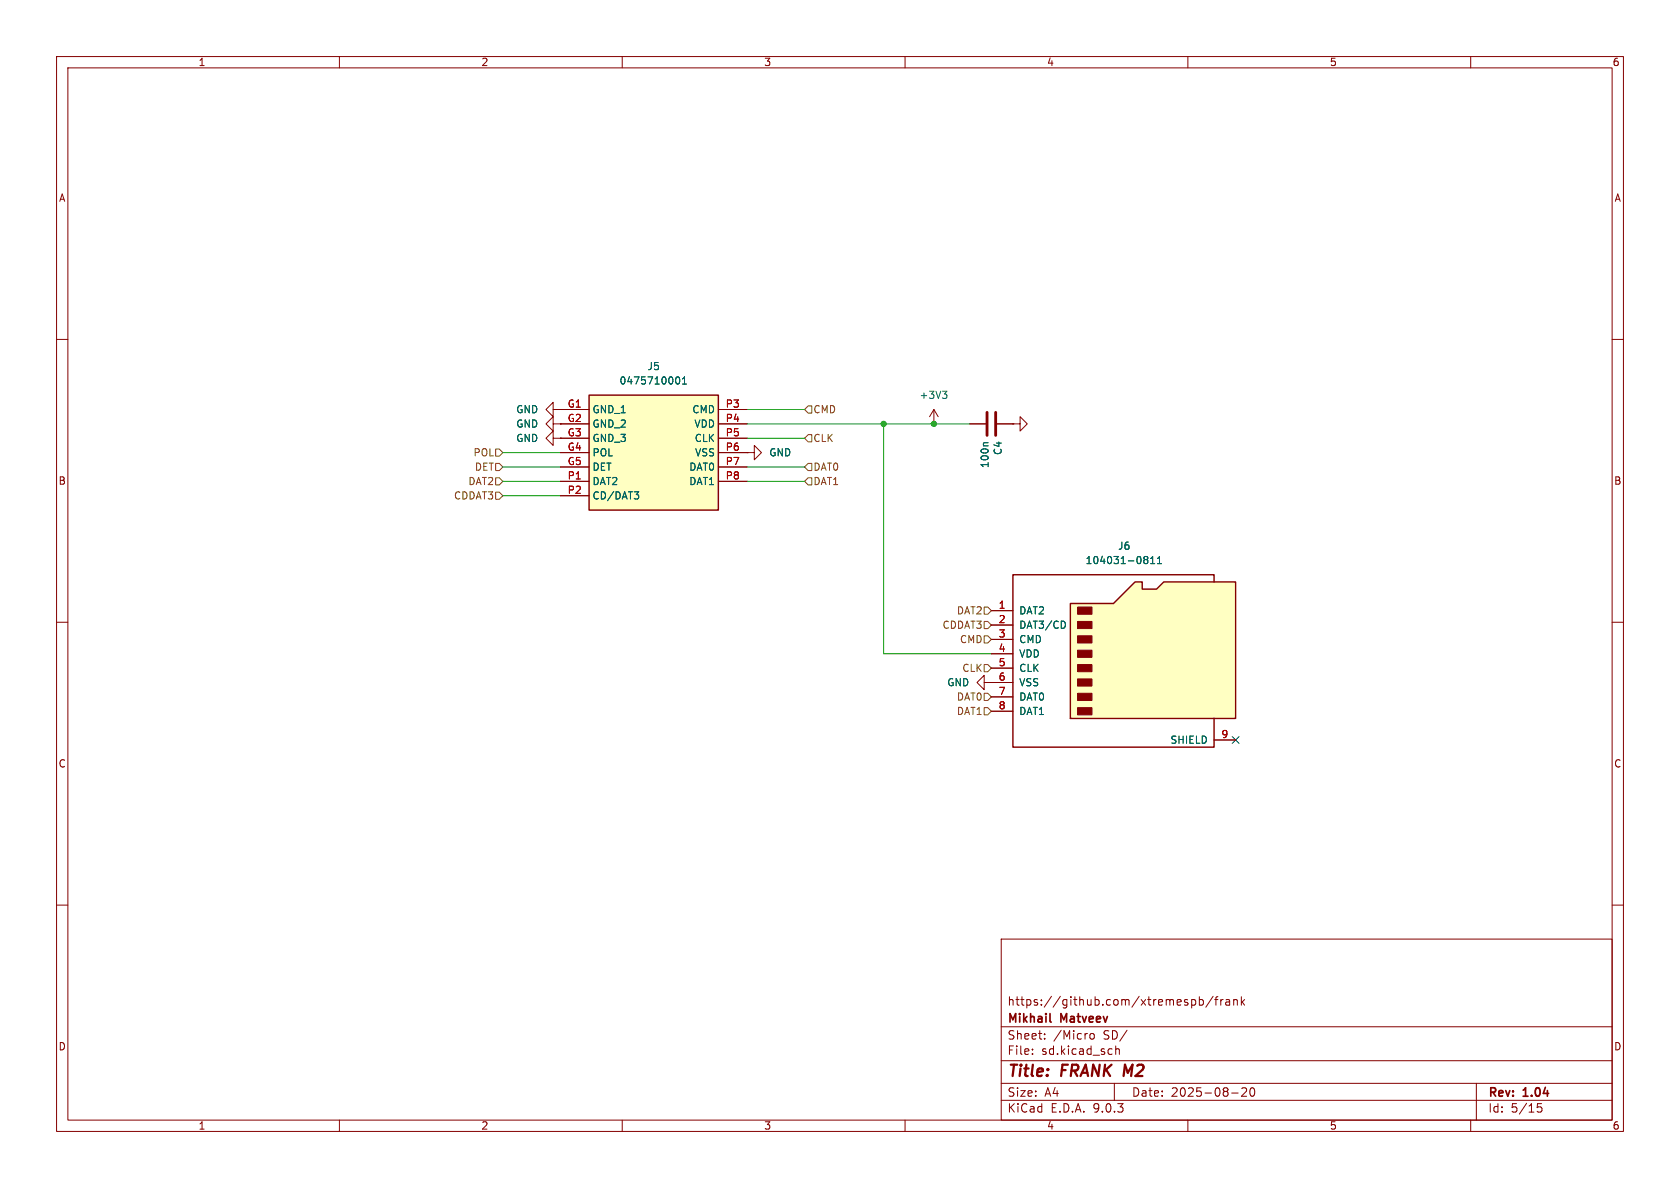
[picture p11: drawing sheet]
<svg xmlns="http://www.w3.org/2000/svg" width="297mm" height="210mm" viewBox="0 0 297 210" stroke-linecap="round" stroke-linejoin="round" font-family="sans-serif">
<g fill="none" stroke="#840000" stroke-width=".18">
<path d="M10 10h277v190h-277zM12 12h273v186h-273zM60 10v2M110 10v2M160 10v2M210 10v2M260 10v2M10 60h2M165.1 74.9h.1M165.1 72.4l-.8 1.3M165.1 72.4l.8 1.3M165.1 72.4v2.5"/>
<path d="M179.1 74.9h1.2v-1.2l1.3 1.2-1.3 1.3v-1.3M179.1 74.9h.1M285 60h2M132.1 80h1.2v-1.3l1.3 1.3-1.3 1.3v-1.3M132.1 80h.1M10 110h2M285 110h2M174 120.7v-1.3l-1.3 1.3 1.3 1.2v-1.2h1.3M175.3 120.7h.1M10 160h2M177 166h108v32h-108zM210.7 176.8l.4-.1 .3 .3v.4l-.2 .2h-.5"/>
<path d="M212 176.8l.5-.1 .2 .3v.4l-.1 .2h-.6M212 176.2v1.5M214.5 176.1l-1.3 2M214.7 176.7h.6M215.3 176.2l-.3 .2v1.3M215.8 176.7v1M216.2 176.7l-.2 .1-.2 .2M216.7 176.8h.6l.1 .9M217.4 177.1h-.5a.29 .29 0 0 0-.2 .3 .29 .29 0 0 0 .2 .3l.5-.1M218.1 176.8l.2-.1 .4 .1v.9M218.1 176.7v1M219.5 176.2v1.5"/>
<path d="M219.6 177.1l.4 .6M220 176.7l-.5 .6M285 160h2M60 198v2M110 198v2M160 198v2M177 194.5h108M177 191.5h108M177 187.5h108M177 181.5h108M182.5 186.3v.1M182.5 185.5v.1"/>
<path d="M184.7 183.6v.1M184.7 182.8v.1M192.8 182.8l.4-.1 .3 .3v.4l-.3 .3-.4-.1-.1-.2v-.4zM197 191.5v3M197.2 184.9v1.5M197.2 185.5l.3-.1 .3 .1 .1 .9M210 198v2M217.7 193.2h1.2M219.5 192.4l.6-.1 .2 .1 .1 .3-.9 1.1h.9M221.1 192.4l.2-.1a.81 .81 0 0 1 .6 .6 .81 .81 0 0 1-.3 .8l-.1 .1a.81 .81 0 0 1-.4-1.4zM260 198v2M261 191.5v6.5"/>
<path d="M272.5 195.1h-.7l-.1 .7 .3-.1h.5l.1 .3-.1 .5-.2 .1-.6-.1"/>
</g>
<path d="M185.6 180.5l.2 .2" fill="none" stroke="#840000" stroke-width=".3"/>
<path d="M166.6 69.2h.8l-.4 .4M167.2 69.6l.2 .3v.3l-.2 .2" fill="none" stroke="#006464" stroke-width=".18"/>
<path d="M189.2 106.7h7.6l3.9-3.8h1.2v1.2h2.6l1.2-1.2h12.7v24.1h-29.2z" fill="#ffffc2"/>
<path d="M189.2 106.7h7.6l3.9-3.8h1.2v1.2h2.6l1.2-1.2h12.7v24.1h-29.2zM214.6 102.9v-1.3h-35.5v30.5h35.5v-5.1" fill="none" stroke="#840000" stroke-width=".25"/>
<g fill="#840000" stroke="#840000" stroke-width=".18">
<path d="M190.5 107.3h2.5v1.3h-2.5z"/>
<path d="M190.5 109.9h2.5v1.2h-2.5z"/>
<path d="M190.5 112.4h2.5v1.3h-2.5z"/>
<path d="M190.5 114.9h2.5v1.3h-2.5z"/>
<path d="M190.5 117.5h2.5v1.2h-2.5z"/>
<path d="M190.5 120h2.5v1.3h-2.5z"/>
<path d="M190.5 122.6h2.5v1.2h-2.5z"/>
<path d="M190.5 125.1h2.5v1.3h-2.5z"/>
</g>
<g fill="none" stroke="#840000" stroke-width=".18">
<path d="M97.8 72.4v-1.3l-1.3 1.3 1.3 1.3v-1.3h1.3M97.8 77.5v-1.3l-1.3 1.3 1.3 1.2v-1.2h1.3M99.1 72.4h.1M99.1 77.5h.1M171.4 74.9h2.8M176.3 74.9h2.8M175.3 108h3.8M175.3 110.5h3.8M175.3 113h3.8M175.3 115.6h3.8M175.3 118.1h3.8M175.3 120.7h3.8"/>
<path d="M175.3 123.2h3.8M175.3 125.7h3.8M214.6 130.8h3.8"/>
</g>
<path d="M174.7 78.3h-.7l-.2 .1M202.4 98.4h.3l.2 .2-.2 .3M202.4 98.9h.3M202.7 98.9l.2 .3v.2l-.1 .2h-.4M203.4 99.6h.7M203.4 98.7l.4-.3v1.2M204.6 99.6h.7M204.6 98.7l.4-.3v1.2M188.1 109.9l.3 .4-.3 .7" fill="none" stroke="#006464" stroke-width=".18"/>
<path d="M174.5 72.9v4.1M176 72.9v4.1" fill="none" stroke="#840000" stroke-width=".51"/>
<path d="M104.1 69.9h22.9v20.3h-22.9z" fill="#ffffc2"/>
<path d="M104.1 69.9h22.9v20.3h-22.9z" fill="none" stroke="#840000" stroke-width=".25"/>
<g fill="none" stroke="#840000" stroke-width=".18">
<path d="M97.8 74.9v-1.2l-1.3 1.2 1.3 1.3v-1.3h1.3M99.1 74.9h.1M99.1 77.5h.1M99.1 72.4h.1M99.1 72.4h5M99.1 74.9h5M99.1 77.5h5M127 72.4h5.1M127 74.9h5.1M127 77.5h5.1M171.4 74.9h2.8M176.3 74.9h2.8"/>
<path d="M179.1 74.9h.1M99.1 80h5M99.1 82.6h5M99.1 85.1h5M99.1 87.6h5M127 80h5.1M127 82.6h5.1M127 85.1h5.1M132.1 80h.1M175.3 108h3.8M175.3 110.5h3.8M175.3 113h3.8"/>
<path d="M175.3 115.6h3.8M175.3 118.1h3.8M175.3 120.7h.1M175.3 120.7h3.8M175.3 123.2h3.8M175.3 125.7h3.8M214.6 130.8h3.8"/>
</g>
<g fill="none" stroke="#006464" stroke-width=".18">
<path d="M119.5 66.9l.2-.3a.68 .68 0 0 1 .5 .7 .68 .68 0 0 1-.5 .6l-.2-.3M120.6 67.9h.8M120.6 67l.4-.4v1.3M174.7 78.3h-.7l-.2 .1M112.1 86.9h.8l-.4 .5M112.7 87.4l.2 .3v.3l-.2 .2M202.4 98.4h.3l.2 .2-.2 .3M202.4 98.9h.3M202.7 98.9l.2 .3v.2l-.1 .2h-.4M203.4 99.6h.7M203.4 98.7l.4-.3v1.2M204.6 99.6h.7"/>
<path d="M204.6 98.7l.4-.3v1.2M188.1 109.9l.3 .4-.3 .7"/>
</g>
<g fill="none" stroke="#725600" stroke-width=".18">
<path d="M87.6 79.4h.7l.6 .6-.6 .6h-.7zM142.9 76.8h.6v1.3h-.6l-.7-.6zM142.9 71.8h.6v1.2h-.6l-.7-.6zM87.6 81.9h.7l.6 .7-.6 .6h-.7zM87.6 87h.7l.6 .6-.6 .7h-.7zM87.6 84.5h.7l.6 .6-.6 .6h-.7zM142.9 81.9h.6v1.3h-.6l-.7-.6zM142.9 84.5h.6v1.2h-.6l-.7-.6zM174 117.5h.6l.7 .6-.7 .6h-.6zM174 109.9h.6l.7 .6-.7 .6h-.6zM174 107.3h.6l.7 .7-.7 .6h-.6zM174 112.4h.6l.7 .6-.7 .7h-.6z"/>
<path d="M174 122.6h.6l.7 .6-.7 .6h-.6zM174 125.1h.6l.7 .6-.7 .7h-.6z"/>
</g>
<path d="M132.1 74.9h39.3M132.1 77.5h10.1M132.1 72.4h10.1M156.2 74.9v40.7h19.1M88.9 87.6h10.2M88.9 85.1h10.2M88.9 80h10.2M88.9 82.6h10.2M132.1 85.1h10.1M132.1 82.6h10.1" fill="none" stroke="#009600" stroke-width=".18"/>
<path d="M217.8 130.2l1.2 1.2M219 130.2l-1.2 1.2" fill="none" stroke="#000084" stroke-width=".18"/>
<g fill="#009600" stroke="#009600" stroke-width=".18">
<circle cx="165.1" cy="74.9" r=".46"/>
<circle cx="156.2" cy="74.9" r=".46"/>
</g>
<g font-size="2.8" fill="#840000">
<text x="178" y="190.9">Title:</text>
<text x="187.7" y="190.9">FRANK M2</text>
</g>
<g font-size="2.1" fill="#840000">
<text x="178" y="178">https://github.com/xtremespb/frank</text>
<text x="178" y="184">Sheet:</text>
<text x="178" y="181.2">Mikhail</text>
<text x="186.2" y="184">/Micro</text>
<text x="187.6" y="181.2">Matveev</text>
<text x="195.1" y="184">SD/</text>
<text x="178" y="186.7">File:</text>
<text x="184.1" y="186.7">sd.kicad_sch</text>
<text x="178" y="196.9">KiCad</text>
<text x="178" y="194.1">Size:</text>
<text x="184.7" y="194.1">A4</text>
<text x="185.7" y="196.9">E.D.A.</text>
<text x="193.3" y="196.9">9.0.3</text>
<text x="200" y="194.1">Date:</text>
<text x="207" y="194.1">2025-08-20</text>
<text x="263" y="194.3">Rev:</text>
<text x="263" y="196.9">Id:</text>
<text x="267.1" y="196.9">5/15</text>
<text x="269.4" y="194.3">1.04</text>
</g>
<g font-size="1.8" fill="#840000">
<text x="35" y="11.9">1</text>
<text x="85" y="11.9">2</text>
<text x="135" y="11.9">3</text>
<text x="185" y="11.9">4</text>
<text x="235" y="11.9">5</text>
<text x="285" y="11.9">6</text>
<text x="10.3" y="35.9">A</text>
<text x="285.3" y="35.9">A</text>
<text x="10.3" y="85.9">B</text>
<text x="285.3" y="85.9">B</text>
<text x="10.3" y="135.9">C</text>
<text x="285.3" y="135.9">C</text>
<text x="10.3" y="185.9">D</text>
<text x="285.3" y="185.9">D</text>
<text x="35" y="199.9">1</text>
<text x="85" y="199.9">2</text>
<text x="135" y="199.9">3</text>
<text x="185" y="199.9">4</text>
<text x="235" y="199.9">5</text>
<text x="285" y="199.9">6</text>
</g>
<g font-size="1.8" fill="#006464">
<text x="114.4" y="65.6">J5</text>
<text x="109.4" y="68.2">0475710001</text>
<text x="162.5" y="70.7">+3V3</text>
<text x="91.2" y="73.3">GND</text>
<text x="91.2" y="75.8">GND</text>
<text x="104.6" y="73.3">GND_1</text>
<text x="104.6" y="75.8">GND_2</text>
<text x="122.3" y="73.3">CMD</text>
<text x="122.7" y="75.8">VDD</text>
<text x="91.2" y="78.3">GND</text>
<text x="104.6" y="78.3">GND_3</text>
<text x="104.6" y="80.9">POL</text>
<text x="104.6" y="83.4">DET</text>
<text x="121.8" y="83.4">DAT0</text>
<text x="122.7" y="78.3">CLK</text>
<text x="122.8" y="80.9">VSS</text>
<text x="135.9" y="80.9">GND</text>
<text x="175" y="82.8" transform="rotate(-90 175 82.8)">100n</text>
<text x="177.3" y="80.5" transform="rotate(-90 177.3 80.5)">C4</text>
<text x="104.6" y="86">DAT2</text>
<text x="104.6" y="88.5">CD/DAT3</text>
<text x="121.8" y="86">DAT1</text>
<text x="191.8" y="99.9">104031-0811</text>
<text x="197.6" y="97.4">J6</text>
<text x="180.1" y="108.8">DAT2</text>
<text x="180.1" y="111.4">DAT3/CD</text>
<text x="180.1" y="113.9">CMD</text>
<text x="180.1" y="116.4">VDD</text>
<text x="180.1" y="119">CLK</text>
<text x="167.4" y="121.5">GND</text>
<text x="180.1" y="121.5">VSS</text>
<text x="180.1" y="124.1">DAT0</text>
<text x="180.1" y="126.6">DAT1</text>
<text x="206.8" y="131.7">SHIELD</text>
</g>
<g font-size="1.8" fill="#a90000">
<text x="100.3" y="72.1">G1</text>
<text x="100.3" y="74.7">G2</text>
<text x="100.3" y="77.2">G3</text>
<text x="128.2" y="72.1">P3</text>
<text x="128.2" y="74.7">P4</text>
<text x="128.2" y="77.2">P5</text>
<text x="100.3" y="79.8">G4</text>
<text x="100.3" y="82.3">G5</text>
<text x="128.2" y="79.8">P6</text>
<text x="128.2" y="82.3">P7</text>
<text x="100.3" y="84.8">P1</text>
<text x="100.3" y="87.4">P2</text>
<text x="128.2" y="84.8">P8</text>
<text x="176.5" y="107.7">1</text>
<text x="176.5" y="110.2">2</text>
<text x="176.5" y="112.8">3</text>
<text x="176.5" y="115.3">4</text>
<text x="176.5" y="117.9">5</text>
<text x="176.5" y="120.4">6</text>
<text x="176.5" y="122.9">7</text>
<text x="176.5" y="125.5">8</text>
<text x="215.8" y="130.6">9</text>
</g>
<g font-size="1.8" fill="#725600">
<text x="143.7" y="73.3">CMD</text>
<text x="83.6" y="80.9">POL</text>
<text x="83.8" y="83.4">DET</text>
<text x="143.7" y="78.3">CLK</text>
<text x="143.7" y="83.4">DAT0</text>
<text x="80.2" y="88.5">CDDAT3</text>
<text x="82.7" y="86">DAT2</text>
<text x="143.7" y="86">DAT1</text>
<text x="166.5" y="111.4">CDDAT3</text>
<text x="169.1" y="108.8">DAT2</text>
<text x="169.6" y="113.9">CMD</text>
<text x="170" y="119">CLK</text>
<text x="169.1" y="124.1">DAT0</text>
<text x="169.1" y="126.6">DAT1</text>
</g>
</svg>
